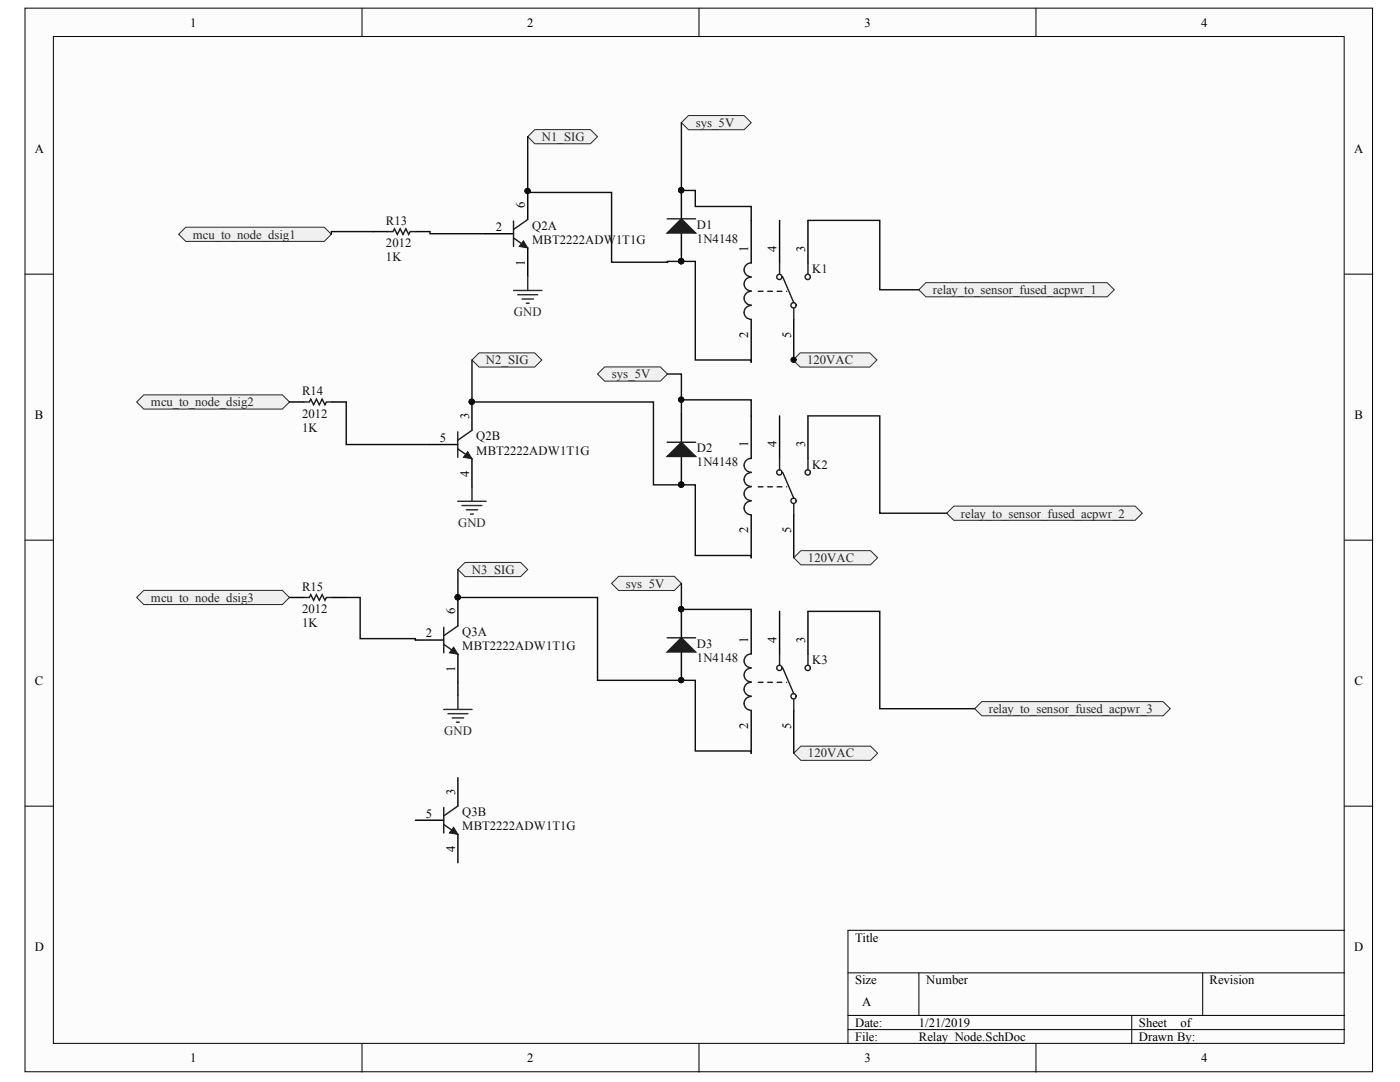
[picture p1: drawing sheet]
<svg xmlns="http://www.w3.org/2000/svg" width="279mm" height="216mm" viewBox="0 0 279 216" stroke-linecap="round" stroke-linejoin="round" font-family="sans-serif">
<g fill="#fcfcfc" stroke="#000" stroke-width=".2">
<path d="M5 1.6h268.9v212.3h-268.9z"/>
<path d="M10.7 7.3h257.6v200.9h-257.6z"/>
</g>
<g fill="none" stroke="#000" stroke-width=".2">
<path d="M72.2 1.6v5.7M139.5 1.6v5.7M206.8 1.6v5.7M5 54.7h5.7M268.3 54.7h5.7M5 107.8h5.7M268.3 107.8h5.7M5 160.9h5.7M268.3 160.9h5.7M169.2 194.1h99.1M183.4 194.1v8.5M240 194.1v8.5"/>
<path d="M268.3 185.6h-99.1v22.7M72.2 208.3v5.6M139.5 208.3v5.6M169.2 202.6h99.1M169.2 205.4h99.1M206.8 208.3v5.6M225.9 202.6v5.7"/>
</g>
<g fill="#f0f0f0" stroke="#262626" stroke-width=".2">
<path d="M136 24.5l1.4-1.4h11.1l1.4 1.4-1.4 1.4h-11.1z" fill-rule="evenodd"/>
<path d="M183.4 57.8l1.4-1.4h36.2l1.4 1.4-1.4 1.4h-36.2z" fill-rule="evenodd"/>
<path d="M188.9 102.4l1.5-1.4h36.1l1.5 1.4-1.5 1.4h-36.1z" fill-rule="evenodd"/>
<path d="M194.5 141.4l1.4-1.4h36.2l1.4 1.4-1.4 1.4h-36.2z" fill-rule="evenodd"/>
<path d="M35.7 46.8l1.4-1.5h27.6l1.4 1.5-1.4 1.4h-27.6z" fill-rule="evenodd"/>
<path d="M27.3 80.2l1.4-1.4h27.7l1.4 1.4-1.4 1.4h-27.7z" fill-rule="evenodd"/>
<path d="M27.3 119.2l1.4-1.4h27.7l1.4 1.4-1.4 1.4h-27.7z" fill-rule="evenodd"/>
</g>
<path d="M74.5 46.2h2.8M83 46.2h2.8M57.8 80.2h2.8M66.3 80.2h2.8M85.7 88.7h5.7M94.2 91.5v5.7" fill="none" stroke="#000" stroke-width=".28"/>
<path d="M77.3 46.2h1.1l.3-.6 .6 1.2 .6-1.2 .5 1.2 .6-1.2 .6 1.2 .2-.6h1.2M60.6 80.2h1.1l.3-.6 .6 1.2 .6-1.2 .5 1.2 .6-1.2 .6 1.2 .2-.6h1.2M91.4 89.6l2.8 1.9M91.4 86.2v5.1M94.2 85.9l-2.8 2" fill="none" stroke="#1c1c1c" stroke-width=".28"/>
<path d="M93.3 90.1l.9 1.4-1.7-.2z" fill="#1c1c1c" stroke="#1c1c1c" stroke-width=".2"/>
<path d="M74.5 46.2h-8.4v.6M85.8 46.2v.4h11M69.1 80.2v8.5h16.6" fill="none" stroke="#0e0e0e" stroke-width=".28"/>
<path d="M94.2 97.2v2.8M91.4 100h5.6M92.2 100.9h4M93.1 101.7h2.2M93.9 102.6h.6" fill="none" stroke="#262626" stroke-width=".28"/>
<path d="M119.3 74.6l1.4-1.4h11.1l1.4 1.4-1.4 1.4h-11.1z" fill-rule="evenodd" fill="#f0f0f0" stroke="#262626" stroke-width=".2"/>
<path d="M57.8 119.2h2.8M66.3 119.2h2.8M91.4 155.2v5.6M82.9 163.7h5.7M91.4 166.5v5.7" fill="none" stroke="#000" stroke-width=".28"/>
<path d="M60.6 119.2h1.1l.3-.5 .6 1.1 .6-1.1 .5 1.1 .6-1.1 .6 1.1 .2-.6h1.2M88.6 164.5l2.8 2M88.6 161.1v5.1M91.4 160.8l-2.8 2" fill="none" stroke="#1c1c1c" stroke-width=".28"/>
<path d="M90.5 165.1l.9 1.4-1.7-.3z" fill="#1c1c1c" stroke="#1c1c1c" stroke-width=".2"/>
<path d="M91.4 138.7v2.9M88.6 141.6h5.6M89.4 142.4h4M90.3 143.3h2.2M91.1 144.1h.6" fill="none" stroke="#262626" stroke-width=".28"/>
<path d="M122.1 116.4l1.4-1.4h11.1l1.4 1.4-1.4 1.4h-11.1z" fill-rule="evenodd" fill="#f0f0f0" stroke="#262626" stroke-width=".2"/>
<g fill="#1c1c1c" stroke="#1c1c1c" stroke-width=".28">
<path d="M133.2 46.5l2.8-2.8 2.8 2.8z"/>
<path d="M133.2 91.1l2.8-2.8 2.8 2.8z"/>
<path d="M133.2 130.1l2.8-2.8 2.8 2.8z"/>
</g>
<path d="M136 82.6v5.7M136 130.1v5.7" fill="none" stroke="#000" stroke-width=".28"/>
<path d="M133.2 88.3h5.6" fill="none" stroke="#1c1c1c" stroke-width=".28"/>
<circle cx="135.9" cy="135.7" r=".52" fill="#0e0e0e" stroke="#0e0e0e" stroke-width=".2"/>
<g fill="#f0f0f0" stroke="#262626" stroke-width=".2">
<path d="M105.3 27.3l1.4-1.4h11.1l1.5 1.4-1.5 1.4h-11.1z" fill-rule="evenodd"/>
<path d="M94.2 71.8l1.4-1.4h11.1l1.4 1.4-1.4 1.4h-11.1z" fill-rule="evenodd"/>
<path d="M91.4 113.6l1.4-1.4h11.1l1.4 1.4-1.4 1.5h-11.1z" fill-rule="evenodd"/>
<path d="M158.3 71.8l1.4-1.4h13.9l1.4 1.4-1.4 1.4h-13.9z" fill-rule="evenodd"/>
</g>
<path d="M105.3 27.3v11.1h16.8v13.9h11.1v-.1h5.6v19.6h11.1v.5M136 24.5v13.5h2.8v3.2h11.1v2.8M161.2 44h14.4v13.8h7.8M94.2 71.8v8.4h36.2v16.5h5.6M161.2 83h14.4v19.4h13.3M69.1 119.2h2.8v8.2h11v.3M91.4 136.2v2.5M161.2 122h14.4v19.4h18.9" fill="none" stroke="#0e0e0e" stroke-width=".28"/>
<g fill="none" stroke="#000" stroke-width=".28">
<path d="M105.3 38.1v5.7M96.8 46.6h5.7M105.3 49.5v5.6M149.9 44v8.5M155.6 44v8.5M161.2 44v8.5M149.9 63.8v8.5M149.9 83v8.5M155.6 83v8.5M161.2 83v8.5M149.9 102.8v8.5M158.4 102.8v8.5"/>
<path d="M82.9 127.7h5.7M91.4 130.5v5.7M149.9 122v8.5M155.6 122v8.5M161.2 122v8.5M149.9 141.8v8.5M158.4 141.8v8.5"/>
</g>
<circle cx="105.3" cy="38.1" r=".52" fill="#0e0e0e" stroke="#0e0e0e" stroke-width=".2"/>
<g fill="none" stroke="#1c1c1c" stroke-width=".28">
<path d="M102.5 47.5l2.8 2M102.5 44.1v5.1M105.3 43.8l-2.8 2M149.9 58.1a1.37 1.37 0 0 0-1.4 1.4 1.37 1.37 0 0 0 1.4 1.4M149.9 55.3a1.37 1.37 0 0 0-1.4 1.4 1.37 1.37 0 0 0 1.4 1.3M149.9 52.5a1.37 1.37 0 0 0-1.4 1.3 1.37 1.37 0 0 0 1.4 1.4M155.6 52.5v2.2M156.2 55.3l2.2 5.1M161.2 52.5v2.2M149.9 61a1.37 1.37 0 0 0-1.4 1.3 1.37 1.37 0 0 0 1.4 1.4M149.9 100a1.37 1.37 0 0 0-1.4 1.3 1.37 1.37 0 0 0 1.4 1.4M149.9 97.1a1.37 1.37 0 0 0-1.4 1.4 1.37 1.37 0 0 0 1.4 1.4"/>
<path d="M149.9 94.3a1.37 1.37 0 0 0-1.4 1.4 1.37 1.37 0 0 0 1.4 1.4M149.9 91.5a1.37 1.37 0 0 0-1.4 1.3 1.37 1.37 0 0 0 1.4 1.4M155.6 91.5v2.2M156.2 94.3l2.2 5.1M161.2 91.5v2.2M158.4 100.5v2.3M88.6 128.6l2.8 1.9M88.6 125.2v5.1M91.4 124.9l-2.8 2M149.9 139a1.37 1.37 0 0 0-1.4 1.4 1.37 1.37 0 0 0 1.4 1.3M149.9 136.1a1.37 1.37 0 0 0-1.4 1.4 1.37 1.37 0 0 0 1.4 1.4M149.9 133.3a1.37 1.37 0 0 0-1.4 1.4 1.37 1.37 0 0 0 1.4 1.4"/>
<path d="M149.9 130.5a1.37 1.37 0 0 0-1.4 1.4 1.37 1.37 0 0 0 1.4 1.3M155.6 130.5v2.3M156.2 133.3l2.2 5.1M158.4 139.5v2.3M161.2 130.5v2.3"/>
<circle cx="155.5" cy="55.3" r=".52"/>
<circle cx="161.2" cy="55.3" r=".52"/>
<circle cx="155.5" cy="94.3" r=".52"/>
<circle cx="158.4" cy="99.9" r=".52"/>
<circle cx="161.2" cy="94.3" r=".52"/>
<circle cx="155.5" cy="133.3" r=".52"/>
<circle cx="158.4" cy="138.9" r=".52"/>
<circle cx="161.2" cy="133.3" r=".52"/>
</g>
<g fill="#1c1c1c" stroke="#1c1c1c" stroke-width=".2">
<path d="M104.5 48.1l.8 1.4-1.7-.3z"/>
<path d="M90.5 129.1l.9 1.4-1.7-.2z"/>
</g>
<path d="M102.5 58h5.6M103.3 58.8h4M104.2 59.7h2.3M105.3 55.1v2.9M105 60.5h.6" fill="none" stroke="#262626" stroke-width=".28"/>
<path d="M151.3 58.1h5.7M151.3 97.1h5.7M151.3 136.1h5.7" fill="none" stroke="#1c1c1c" stroke-width=".28" stroke-dasharray=".9 .9"/>
<g fill="#f0f0f0" stroke="#262626" stroke-width=".2">
<path d="M158.4 150.3l1.4-1.4h13.9l1.4 1.4-1.4 1.4h-13.9z" fill-rule="evenodd"/>
<path d="M158.4 111.3l1.4-1.4h13.9l1.4 1.4-1.4 1.4h-13.9z" fill-rule="evenodd"/>
</g>
<path d="M133.2 74.6h2.8v5.2M136 96.7h2.8v14.1h11.1v.5M136 82.6v-2.8h13.9v3.2M91.4 113.6v5.6h27.9v16.6h19.5v14h11.1v.5M136 116.4v5.2h13.9v.4" fill="none" stroke="#0e0e0e" stroke-width=".28"/>
<circle cx="135.9" cy="79.7" r=".52" fill="#0e0e0e" stroke="#0e0e0e" stroke-width=".2"/>
<text font-size="9.9" fill="#0e0e0e" x="157.7" y="70">PIK105</text>
<g font-size="7.1" fill="#0e0e0e">
<text x="90.3" y="123.4">PIQ306</text>
<text x="135.1" y="125.9">PID302</text>
</g>
<g font-size="6.7" fill="#0e0e0e">
<text x="135.1" y="42">PID102</text>
<text x="135.1" y="50.5">PID101</text>
<text x="93.1" y="84.4">PIQ203</text>
<text x="135.1" y="95.3">PID201</text>
</g>
<g font-size="2.5">
<text x="38" y="5.3">1</text>
<text x="105.2" y="5.3">2</text>
<text x="172.5" y="5.3">3</text>
<text x="239.7" y="5.3">4</text>
<text x="6.9" y="30.4">A</text>
<text x="270.2" y="30.4">A</text>
<text x="104.8" y="41.5" transform="rotate(-90 104.8 41.5)">6</text>
<text x="98.9" y="46.1">2</text>
<text x="104.8" y="53" transform="rotate(-90 104.8 53)">1</text>
<text x="149.3" y="50.2" transform="rotate(-90 149.3 50.2)">1</text>
<text x="155" y="50.2" transform="rotate(-90 155 50.2)">4</text>
<text x="160.7" y="50.2" transform="rotate(-90 160.7 50.2)">3</text>
<text x="149.3" y="67.4" transform="rotate(-90 149.3 67.4)">2</text>
<text x="157.9" y="67.4" transform="rotate(-90 157.9 67.4)">5</text>
<text x="6.9" y="83.5">B</text>
<text x="93.6" y="83.6" transform="rotate(-90 93.6 83.6)">3</text>
<text x="270.3" y="83.5">B</text>
<text x="87.8" y="88.2">5</text>
<text x="149.3" y="89.2" transform="rotate(-90 149.3 89.2)">1</text>
<text x="155" y="89.2" transform="rotate(-90 155 89.2)">4</text>
<text x="160.7" y="89.2" transform="rotate(-90 160.7 89.2)">3</text>
<text x="93.6" y="95.1" transform="rotate(-90 93.6 95.1)">4</text>
<text x="149.3" y="106.3" transform="rotate(-90 149.3 106.3)">2</text>
<text x="157.9" y="106.3" transform="rotate(-90 157.9 106.3)">5</text>
<text x="90.8" y="122.6" transform="rotate(-90 90.8 122.6)">6</text>
<text x="85" y="127.1">2</text>
<text x="149.3" y="128.2" transform="rotate(-90 149.3 128.2)">1</text>
<text x="155" y="128.2" transform="rotate(-90 155 128.2)">4</text>
<text x="160.7" y="128.2" transform="rotate(-90 160.7 128.2)">3</text>
<text x="6.9" y="136.6">C</text>
<text x="90.8" y="134.1" transform="rotate(-90 90.8 134.1)">1</text>
<text x="270.3" y="136.6">C</text>
<text x="149.3" y="145.4" transform="rotate(-90 149.3 145.4)">2</text>
<text x="157.9" y="145.4" transform="rotate(-90 157.9 145.4)">5</text>
<text x="90.8" y="158.6" transform="rotate(-90 90.8 158.6)">3</text>
<text x="85" y="163.1">5</text>
<text x="90.8" y="170" transform="rotate(-90 90.8 170)">4</text>
<text x="6.9" y="189.7">D</text>
<text x="170.6" y="187.9">Title</text>
<text x="270.2" y="189.7">D</text>
<text x="170.6" y="196.4">Size</text>
<text x="184.8" y="196.4">Number</text>
<text x="241.4" y="196.4">Revision</text>
<text x="172.1" y="200.7">A</text>
<text x="170.6" y="204.9">Date:</text>
<text x="170.6" y="207.7">File:</text>
<text x="183.4" y="204.9">1/21/2019</text>
<text x="183.4" y="207.7">Relay_Node.SchDoc</text>
<text x="227.3" y="204.9">Sheet</text>
<text x="227.3" y="207.7">Drawn By:</text>
<text x="235.6" y="204.9">of</text>
<text x="38" y="212">1</text>
<text x="105.2" y="212">2</text>
<text x="172.5" y="212">3</text>
<text x="239.7" y="212">4</text>
</g>
<g font-size="2.5" fill="#262626">
<text x="108.1" y="28.2">N1_SIG</text>
<text x="138.8" y="25.4">sys_5V</text>
<text x="38.5" y="47.6">mcu_to_node_dsig1</text>
<text x="186.2" y="58.7">relay_to_sensor_fused_acpwr_1</text>
<text x="102.6" y="63.1">GND</text>
<text x="97" y="72.7">N2_SIG</text>
<text x="122.1" y="75.5">sys_5V</text>
<text x="161.1" y="72.7">120VAC</text>
<text x="30.1" y="81.1">mcu_to_node_dsig2</text>
<text x="91.4" y="105.2">GND</text>
<text x="191.8" y="103.3">relay_to_sensor_fused_acpwr_2</text>
<text x="161.3" y="112.2">120VAC</text>
<text x="94.2" y="114.5">N3_SIG</text>
<text x="124.9" y="117.2">sys_5V</text>
<text x="30.1" y="120">mcu_to_node_dsig3</text>
<text x="197.4" y="142.3">relay_to_sensor_fused_acpwr_3</text>
<text x="88.6" y="146.7">GND</text>
<text x="161.3" y="151.1">120VAC</text>
</g>
<g font-size="2.5" fill="#0e0e0e">
<text x="77" y="44.8">R13</text>
<text x="106.2" y="45.8">Q2A</text>
<text x="139.1" y="45.6">D1</text>
<text x="77" y="49.4">2012</text>
<text x="77" y="52.2">1K</text>
<text x="106.2" y="48.6">MBT2222ADW1T1G</text>
<text x="139.1" y="48.5">1N4148</text>
<text x="162.1" y="54.4">K1</text>
<text x="60.3" y="83.3">2012</text>
<text x="60.3" y="78.8">R14</text>
<text x="60.3" y="86.1">1K</text>
<text x="95" y="87.8">Q2B</text>
<text x="95" y="90.7">MBT2222ADW1T1G</text>
<text x="139.1" y="90.3">D2</text>
<text x="139.1" y="93.1">1N4148</text>
<text x="162.1" y="93.5">K2</text>
<text x="60.3" y="117.8">R15</text>
<text x="60.3" y="122.3">2012</text>
<text x="60.3" y="125.2">1K</text>
<text x="92.3" y="126.9">Q3A</text>
<text x="92.3" y="129.7">MBT2222ADW1T1G</text>
<text x="139.1" y="129.2">D3</text>
<text x="139.1" y="132.1">1N4148</text>
<text x="162.1" y="132.5">K3</text>
<text x="92.3" y="162.8">Q3B</text>
<text x="92.3" y="165.7">MBT2222ADW1T1G</text>
</g>
</svg>
